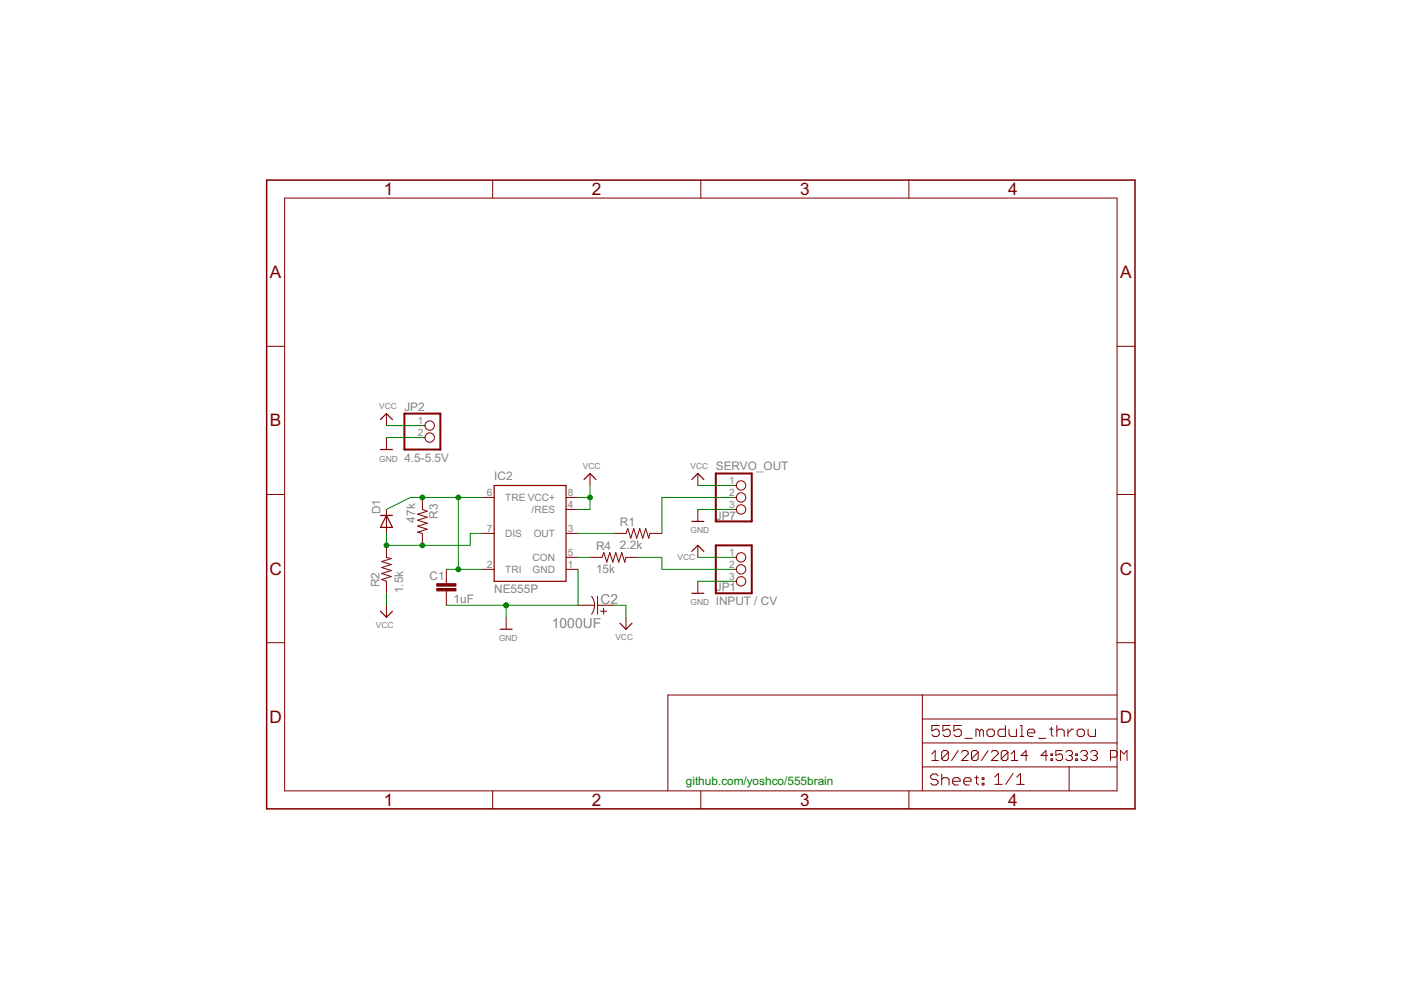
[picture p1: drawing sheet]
<svg xmlns="http://www.w3.org/2000/svg" width="297mm" height="210mm" viewBox="0 0 297 210" stroke-linecap="round" stroke-linejoin="round" font-family="sans-serif">
<g fill="none" stroke="#800000" stroke-width=".25">
<path d="M80.7 89l1.2-1.3 1.3 1.3M80.7 95.3h2.5M80.7 109.3h2.5M81.9 109.3l1.3 2.5h-2.5zM104.8 102.9h15.2v20.4h-15.2zM123.8 101.7l1.3-1.3 1.3 1.3M146.7 101.7l1.3-1.3 1.2 1.3M146.7 110.6h2.5M146.7 116.9l1.3-1.3 1.2 1.3M80.7 129.6l1.2 1.3 1.3-1.3M106 133.4h2.6M131.4 132.1l1.3 1.3 1.3-1.3"/>
<path d="M146.7 125.8h2.5"/>
</g>
<g fill="none" stroke="#800000" stroke-width=".21">
<path d="M104.5 38.2v3.8M148.6 38.2v3.8M192.7 38.2v3.8M60.3 42h176.5v125.7h-176.5zM56.5 73.4h3.8M236.8 73.4h3.8M81.9 87.7v2.5M81.9 92.8v2.5M89.6 90.2h.5M89.6 92.8h.5M56.5 104.8h3.8M81.9 115.6v2.6l1.1 .2-2.1 .7 2.1 .6-2.1 .6 2.1 .7-2.1 .6 2.1 .6-2.1 .7 1 .4v2.5"/>
<path d="M81.9 108v5.1M89.6 105.5v2.5l1 .4-2.1 .6 2.1 .7-2.1 .6 2.1 .6-2.1 .7 2.1 .6-2.1 .6 1.1 .3v2.5M102.2 105.5h2.6M102.2 113.1h2.6M120 105.5h2.6M120 113.1h2.6M120 118.2h2.6M120 108h2.6M125.1 118.2h2.5l.4-1 .7 2 .6-2 .6 2 .7-2 .6 2 .6-2 .7 2 .2-1h2.6M125.1 100.4v2.5M130.2 113.1h2.5l.4-1 .6 2 .7-2 .6 2 .6-2 .7 2 .6-2 .6 2 .3-1h2.5M148 100.4v2.5"/>
<path d="M148 108v2.6M148 115.6v2.6M155.6 105.5h.5M155.6 118.2h.5M155.6 108h.5M155.6 102.9h.5M236.8 104.8h3.8M56.5 136.3h3.8M81.9 128.3v2.6M94.6 120.7v3.1M94.6 125.3v3M102.2 120.7h2.6"/>
<path d="M107.3 130.9v2.5M120 120.7h2.6M122.6 128.3h3.5M125.4 126.4a3.1 3.1 0 0 1 0 3.8M126.7 128.3h3.5M126.7 126.4v3.8M127.3 129.6h1.3M128 129v1.2M132.7 130.9v2.5M148 123.3v2.5M155.6 120.7h.5M155.6 123.3h.5"/>
<path d="M236.8 136.3h3.8M195.6 147.4v20.3M195.6 157.5h41.2M195.6 152.4h41.2M197.6 159.9l.7-.8v2.1M199.1 153.8h-1.5v1.2l.8-.4h.3l.4 .4v.8l-.4 .3h-.7l-.4-.3M201.1 159.5v1.4l-.4 .3h-.7l-.3-.3M201.1 159.5l-.4-.4h-.7l-.3 .4v1.4M201.1 159.5l-1.4 1.4M201.5 153.8h-1.6v1.2l.8-.4h.4l.4 .4v.8l-.4 .3h-.8l-.4-.3M203.2 159.1l-1.4 2.1M203.8 153.8h-1.6v1.2l.8-.4h.4l.4 .4v.8l-.4 .3h-.8l-.4-.3"/>
<path d="M203.9 159.5l.3-.4h.7l.4 .4v.4l-1.4 1.3h1.4M204.6 156.5h1.5M207.4 159.5v1.4l-.4 .3h-.7l-.3-.3M207.4 159.5l-.4-.4h-.7l-.3 .4v1.4M207.4 159.5l-1.4 1.4M207.7 155l-.4-.4h-.4v1.5M207.7 155v1.1M207.7 155l.4-.4 .4 .4v1.1M209.3 155l.4-.4h.7l.4 .4v.8l-.4 .3h-.7l-.4-.3zM209.5 159.1l-1.4 2.1M210.2 159.5l.3-.4h.7l.4 .4v.4l-1.4 1.3h1.4M213.2 153.8v2.3h-1.2l-.4-.3v-.8l.4-.4h1.2"/>
<path d="M213.7 159.5v1.4l-.4 .3h-.7l-.3-.3M213.7 159.5l-.4-.4h-.7l-.3 .4v1.4M213.7 159.5l-1.4 1.4M213.9 154.6v1.2l.4 .3h1.2v-1.5M214.4 159.9l.7-.8v2.1M216.3 153.8h.4v2.3M216.3 156.1h.8M217.8 155.4h1.6v-.4l-.4-.4h-.8l-.4 .4v.8l.4 .3h.8M220.2 156.5h1.5M222.5 154.6h.8M222.8 159.9h.4v.3h-.4zM222.9 154.2v1.6l.4 .3"/>
<path d="M224.1 155l.4-.4h.7l.4 .4v1.1M224.1 153.8v2.3M225.3 159.1h-1.4v1.1l.7-.3h.3l.4 .3v.7l-.4 .3h-.7l-.3-.3M226 159.5l.3-.4h.7l.4 .4v.4l-.4 .3M226.4 154.6v1.5M227.6 154.6h-.4l-.8 .8M228.1 159.9h.3v.3h-.3zM228.7 154.6h.8l.4 .4v.8l-.4 .3h-.8l-.3-.3v-.8zM229.1 159.5l.4-.4h.7l.3 .4v.4l-.3 .3M230.7 154.6v1.2l.4 .3h1.2v-1.5M231.2 159.5l.4-.4h.7l.3 .4v.4l-.3 .3M236.8 147.4h-95.2v20.3"/>
<path d="M104.5 167.7v3.8M148.6 167.7v3.8M192.7 167.7v3.8M195.6 162.6h41.2M197.6 161.2h1.4M198.9 164.5l-.4-.4h-.8l-.4 .4v.4l.4 .4h.8l.4 .4v.4l-.4 .3h-.8l-.4-.3M199.7 164.1v2.3M199.7 165.3l.3-.4h.8l.4 .4v1.1M202 165.7h1.6v-.4l-.4-.4h-.8l-.4 .4v.8l.4 .3h.8M204.3 165.7h1.6v-.4l-.4-.4h-.8l-.4 .4v.8l.4 .3h.8M206.7 164.9h.8M207.1 164.5v1.6l.4 .3"/>
<path d="M208.2 164.9h.4v.4h-.4zM208.2 166.1h.4v.3h-.4zM210.9 164.8l.8-.8v2.3M210.9 166.3h1.6M214.4 161.2h1.4M214.8 164l-1.6 2.3M215.6 166.3h1.5M215.6 164.8l.8-.8v2.3M217.9 160.2h-1.4l1.1-1.1v2.1M222.1 160.2h-1.4l1.1-1.1v2.1M222.8 160.9h.4v.3h-.4zM226.7 162.6v5.1"/>
<path d="M226.7 160.2h.3M227 160.2l.4 .3v.4l-.4 .3h-.7l-.3-.3M228.1 160.9h.3v.3h-.3zM229.8 160.2h.4M230.2 160.2l.3 .3v.4l-.3 .3h-.7l-.4-.3M231.9 160.2h.4M232.3 160.2l.3 .3v.4l-.3 .3h-.7l-.4-.3M235.4 160.5h1.1l.4-.3v-.7l-.4-.4h-1.1v2.1M237.6 161.2v-2.1l.7 .8 .7-.8v2.1"/>
<circle cx="91.1" cy="90.2" r=".99"/>
<circle cx="91.1" cy="92.8" r=".99"/>
<circle cx="157.1" cy="108" r=".99"/>
<circle cx="157.1" cy="118.2" r=".99"/>
<circle cx="157.1" cy="102.9" r=".99"/>
<circle cx="157.1" cy="105.5" r=".99"/>
<circle cx="157.1" cy="123.3" r=".99"/>
<circle cx="157.1" cy="120.7" r=".99"/>
</g>
<g fill="#800000" stroke="#800000" stroke-width=".21">
<path d="M92.6 124.8h4.1v.5h-4.1z"/>
<path d="M92.6 123.8h4.1v.5h-4.1z"/>
</g>
<path d="M85.7 87.7h7.7v7.6h-7.7zM151.8 100.4h7.6v10.2h-7.6zM151.8 115.6h7.6v10.2h-7.6z" fill="none" stroke="#800000" stroke-width=".42"/>
<path d="M56.5 38.2h184.1v133.3h-184.1z" fill="none" stroke="#800000" stroke-width=".32"/>
<g fill="none" stroke="#008000" stroke-width=".21">
<path d="M81.9 90.2h7.7M81.9 92.8h7.7M81.9 113.1v2.5h17.8v-2.5h2.5M97.2 105.5v15.2M102.2 105.5h-15.2l-5.1 2.5M122.6 105.5h2.5M122.6 118.2h2.5M122.6 113.1h7.6M125.1 102.9v5.1h-2.5M135.3 118.2h5v2.5h15.3M148 108h7.6M148 102.9h7.6"/>
<path d="M148 118.2h7.6M155.6 105.5h-15.3v7.6M81.9 125.8v2.5M94.6 120.7h7.6M107.3 128.3v2.6M122.6 120.7v7.6h-28M130.2 128.3h2.5v2.6M148 123.3h7.6"/>
</g>
<g fill="#008000" stroke="#008000" stroke-width=".21">
<circle cx="125.1" cy="105.5" r=".51"/>
<circle cx="107.3" cy="128.3" r=".51"/>
<circle cx="89.6" cy="105.5" r=".51"/>
<circle cx="97.2" cy="105.5" r=".51"/>
<circle cx="97.2" cy="120.7" r=".51"/>
<circle cx="81.9" cy="115.6" r=".51"/>
<circle cx="89.6" cy="115.6" r=".51"/>
</g>
<g font-size="4.1" fill="#800000">
<text x="81.4" y="41.4">1</text>
<text x="125.5" y="41.4">2</text>
<text x="169.6" y="41.4">3</text>
<text x="213.8" y="41.4">4</text>
<text x="57.2" y="59">A</text>
<text x="237.5" y="59">A</text>
<text x="57.2" y="90.4">B</text>
<text x="237.5" y="90.4">B</text>
<text x="57.1" y="121.8">C</text>
<text x="237.4" y="121.8">C</text>
<text x="57.1" y="153.3">D</text>
<text x="237.4" y="153.3">D</text>
<text x="81.4" y="170.9">1</text>
<text x="125.5" y="170.9">2</text>
<text x="169.6" y="170.9">3</text>
<text x="213.8" y="170.9">4</text>
</g>
<g font-size="3.3" fill="#808080">
<text x="127.3" y="128.1">C2</text>
<text x="117" y="133.2">1000UF</text>
</g>
<g font-size="2.8" fill="#808080">
<text x="85.7" y="87.1">JP2</text>
<text x="85.7" y="97.9">4.5-5.5V</text>
<text x="104.8" y="101.7">IC2</text>
<text x="151.8" y="99.6">SERVO_OUT</text>
<text x="80.7" y="109" transform="rotate(-90 80.7 109)">D1</text>
<text x="88" y="110.8" transform="rotate(-90 88 110.8)">47k</text>
<text x="92.8" y="109.9" transform="rotate(-90 92.8 109.9)">R3</text>
<text x="131.4" y="111.6">R1</text>
<text x="151.8" y="110.2">JP7</text>
<text x="126.4" y="116.7">R4</text>
<text x="131.4" y="116.4">2.2k</text>
<text x="80.4" y="124.5" transform="rotate(-90 80.4 124.5)">R2</text>
<text x="85.5" y="125.8" transform="rotate(-90 85.5 125.8)">1.5k</text>
<text x="91.1" y="122.9">C1</text>
<text x="104.8" y="125.8">NE555P</text>
<text x="126.4" y="121.5">15k</text>
<text x="151.8" y="125.4">JP1</text>
<text x="96.2" y="127.9">1uF</text>
<text x="151.8" y="128.3">INPUT / CV</text>
</g>
<text font-size="2.8" fill="#008000" x="145.4" y="166.4">github.com/yoshco/555brain</text>
<g font-size="2.4" fill="#808080">
<text x="88.6" y="89.9">1</text>
<text x="88.6" y="92.4">2</text>
<text x="103.2" y="105.1">6</text>
<text x="107.1" y="106.2">TRE VCC+</text>
<text x="120.4" y="105.1">8</text>
<text x="120.4" y="107.7">4</text>
<text x="154.6" y="102.6">1</text>
<text x="154.6" y="105.1">2</text>
<text x="154.6" y="107.7">3</text>
<text x="103.2" y="112.7">7</text>
<text x="107.1" y="113.9">DIS</text>
<text x="112.7" y="108.8">/RES</text>
<text x="113.2" y="113.9">OUT</text>
<text x="120.4" y="112.7">3</text>
<text x="112.9" y="118.9">CON</text>
<text x="120.4" y="117.8">5</text>
<text x="154.6" y="117.8">1</text>
<text x="103.2" y="120.4">2</text>
<text x="107.1" y="121.5">TRI</text>
<text x="112.9" y="121.5">GND</text>
<text x="120.4" y="120.4">1</text>
<text x="154.6" y="120.4">2</text>
<text x="154.6" y="122.9">3</text>
</g>
<g font-size="2" fill="#808080">
<text x="80.4" y="86.7">VCC</text>
<text x="80.4" y="97.9">GND</text>
<text x="123.6" y="99.4">VCC</text>
<text x="146.4" y="99.4">VCC</text>
<text x="146.4" y="113.1">GND</text>
<text x="143.6" y="118.7">VCC</text>
<text x="146.4" y="128.3">GND</text>
<text x="79.7" y="133.2">VCC</text>
<text x="105.8" y="135.9">GND</text>
<text x="130.5" y="135.7">VCC</text>
</g>
</svg>
